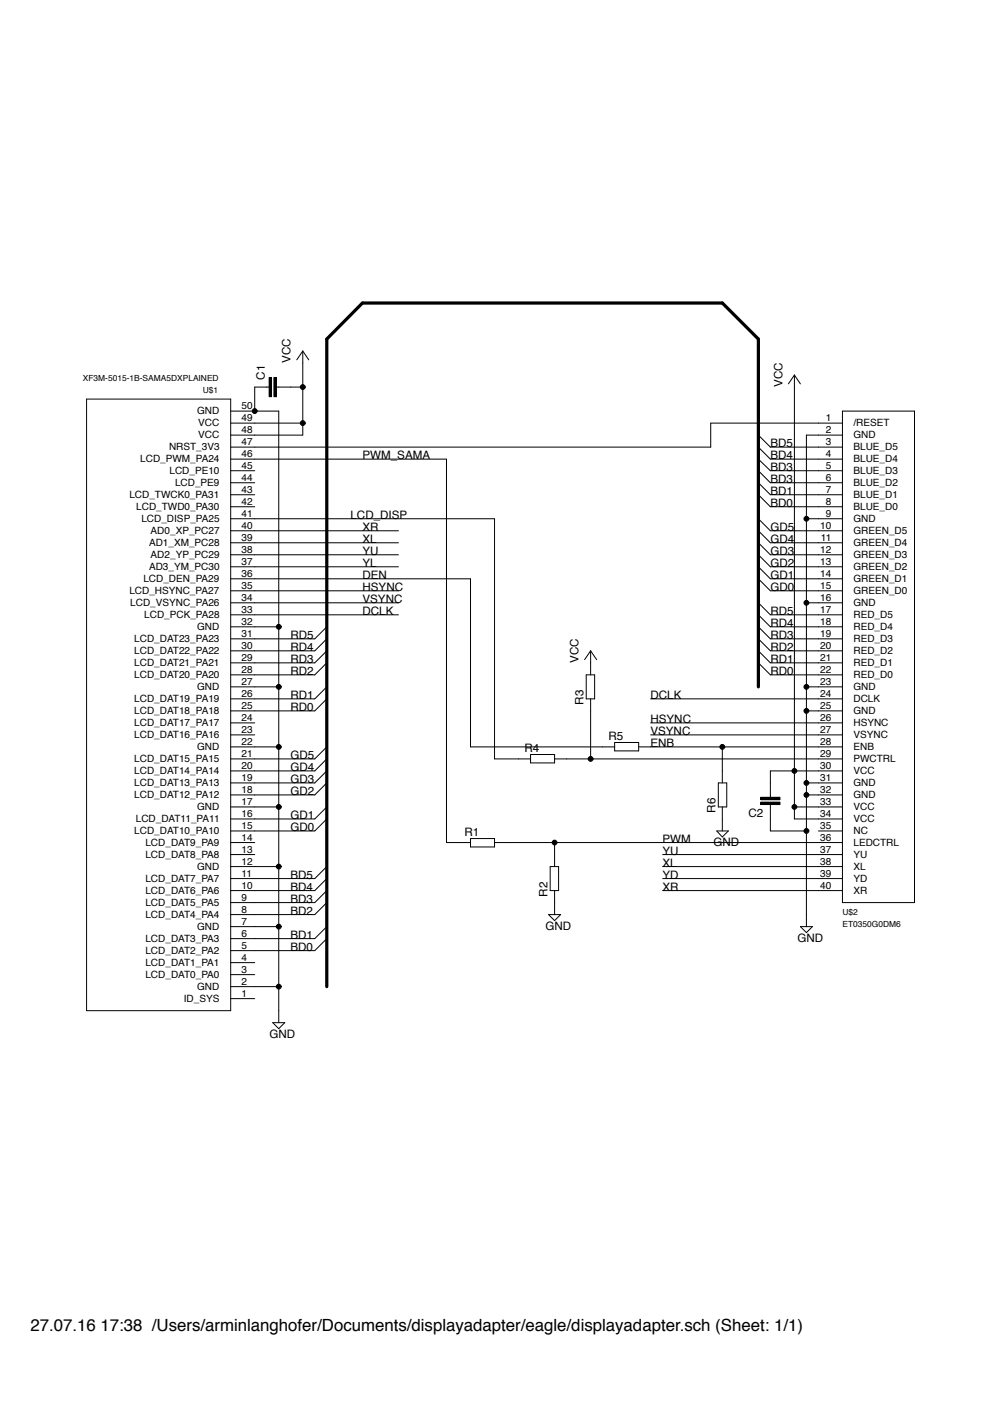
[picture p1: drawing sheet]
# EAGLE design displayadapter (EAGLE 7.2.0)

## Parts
C1  C-EUC0805  [C0805]
C2  C-EUC0805  [C0805]
R1  R-EU_M0805  [M0805]
R2  R-EU_M0805  [M0805]
R3  R-EU_M0805  [M0805]
R4  R-EU_M0805  [M0805]
R5  R-EU_M0805  [M0805]
R6  R-EU_M0805  [M0805]
U$1  XF3M-5015-1B-SAMA5DXPLAINED  [XF3M-5015-1B]
U$2  ET0350G0DM6  [XF3M-4015-1B]

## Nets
BD0: U$1.5(LCD_DAT2_PA2) U$2.8(BLUE_D0)
BD1: U$1.6(LCD_DAT3_PA3) U$2.7(BLUE_D1)
BD2: U$1.8(LCD_DAT4_PA4) U$2.6(BLUE_D2)
BD3: U$1.9(LCD_DAT5_PA5) U$2.5(BLUE_D3)
BD4: U$1.10(LCD_DAT6_PA6) U$2.4(BLUE_D4)
BD5: U$1.11(LCD_DAT7_PA7) U$2.3(BLUE_D5)
DCLK: U$1.33(LCD_PCK_PA28) U$2.24(DCLK)
DEN: R5.1 U$1.36(LCD_DEN_PA29)
ENB: R5.2 R6.2 U$2.28(ENB)
GD0: U$1.15(LCD_DAT10_PA10) U$2.15(GREEN_D0)
GD1: U$1.16(LCD_DAT11_PA11) U$2.14(GREEN_D1)
GD2: U$1.18(LCD_DAT12_PA12) U$2.13(GREEN_D2)
GD3: U$1.19(LCD_DAT13_PA13) U$2.12(GREEN_D3)
GD4: U$1.20(LCD_DAT14_PA14) U$2.11(GREEN_D4)
GD5: U$1.21(LCD_DAT15_PA15) U$2.10(GREEN_D5)
GND: C1.1 C2.1 R2.1 R6.1 U$1.2(GND) U$1.7(GND) U$1.12(GND) U$1.17(GND) U$1.22(GND) U$1.27(GND) U$1.32(GND) U$1.50(GND) U$2.2(GND) U$2.9(GND) U$2.16(GND) U$2.23(GND) U$2.25(GND) U$2.31(GND) U$2.32(GND)
HSYNC: U$1.35(LCD_HSYNC_PA27) U$2.26(HSYNC)
LCD_DISP: R4.1 U$1.41(LCD_DISP_PA25)
N$1: R3.1 R4.2 U$2.29(PWCTRL)
N$6: U$1.47(NRST_3V3) U$2.1(/RESET)
PWM: R1.2 R2.2 U$2.36(LEDCTRL)
PWM_SAMA: R1.1 U$1.46(LCD_PWM_PA24)
RD0: U$1.25(LCD_DAT18_PA18) U$2.22(RED_D0)
RD1: U$1.26(LCD_DAT19_PA19) U$2.21(RED_D1)
RD2: U$1.28(LCD_DAT20_PA20) U$2.20(RED_D2)
RD3: U$1.29(LCD_DAT21_PA21) U$2.19(RED_D3)
RD4: U$1.30(LCD_DAT22_PA22) U$2.18(RED_D4)
RD5: U$1.31(LCD_DAT23_PA23) U$2.17(RED_D5)
VCC: C1.2 C2.2 R3.2 U$1.48(VCC) U$1.49(VCC) U$2.30(VCC) U$2.33(VCC) U$2.34(VCC)
VSYNC: U$1.34(LCD_VSYNC_PA26) U$2.27(VSYNC)
XL: U$1.39(AD1_XM_PC28) U$2.38(XL)
XR: U$1.40(AD0_XP_PC27) U$2.40(XR)
YD: U$2.39(YD)
YL: U$1.37(AD3_YM_PC30)
YU: U$1.38(AD2_YP_PC29) U$2.37(YU)
Unconnected: U$1.1(ID_SYS) U$1.3(LCD_DAT0_PA0) U$1.4(LCD_DAT1_PA1) U$1.13(LCD_DAT8_PA8) U$1.14(LCD_DAT9_PA9) U$1.23(LCD_DAT16_PA16) U$1.24(LCD_DAT17_PA17) U$1.42(LCD_TWD0_PA30) U$1.43(LCD_TWCK0_PA31) U$1.44(LCD_PE9) U$1.45(LCD_PE10) U$2.35(NC)

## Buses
B$1
